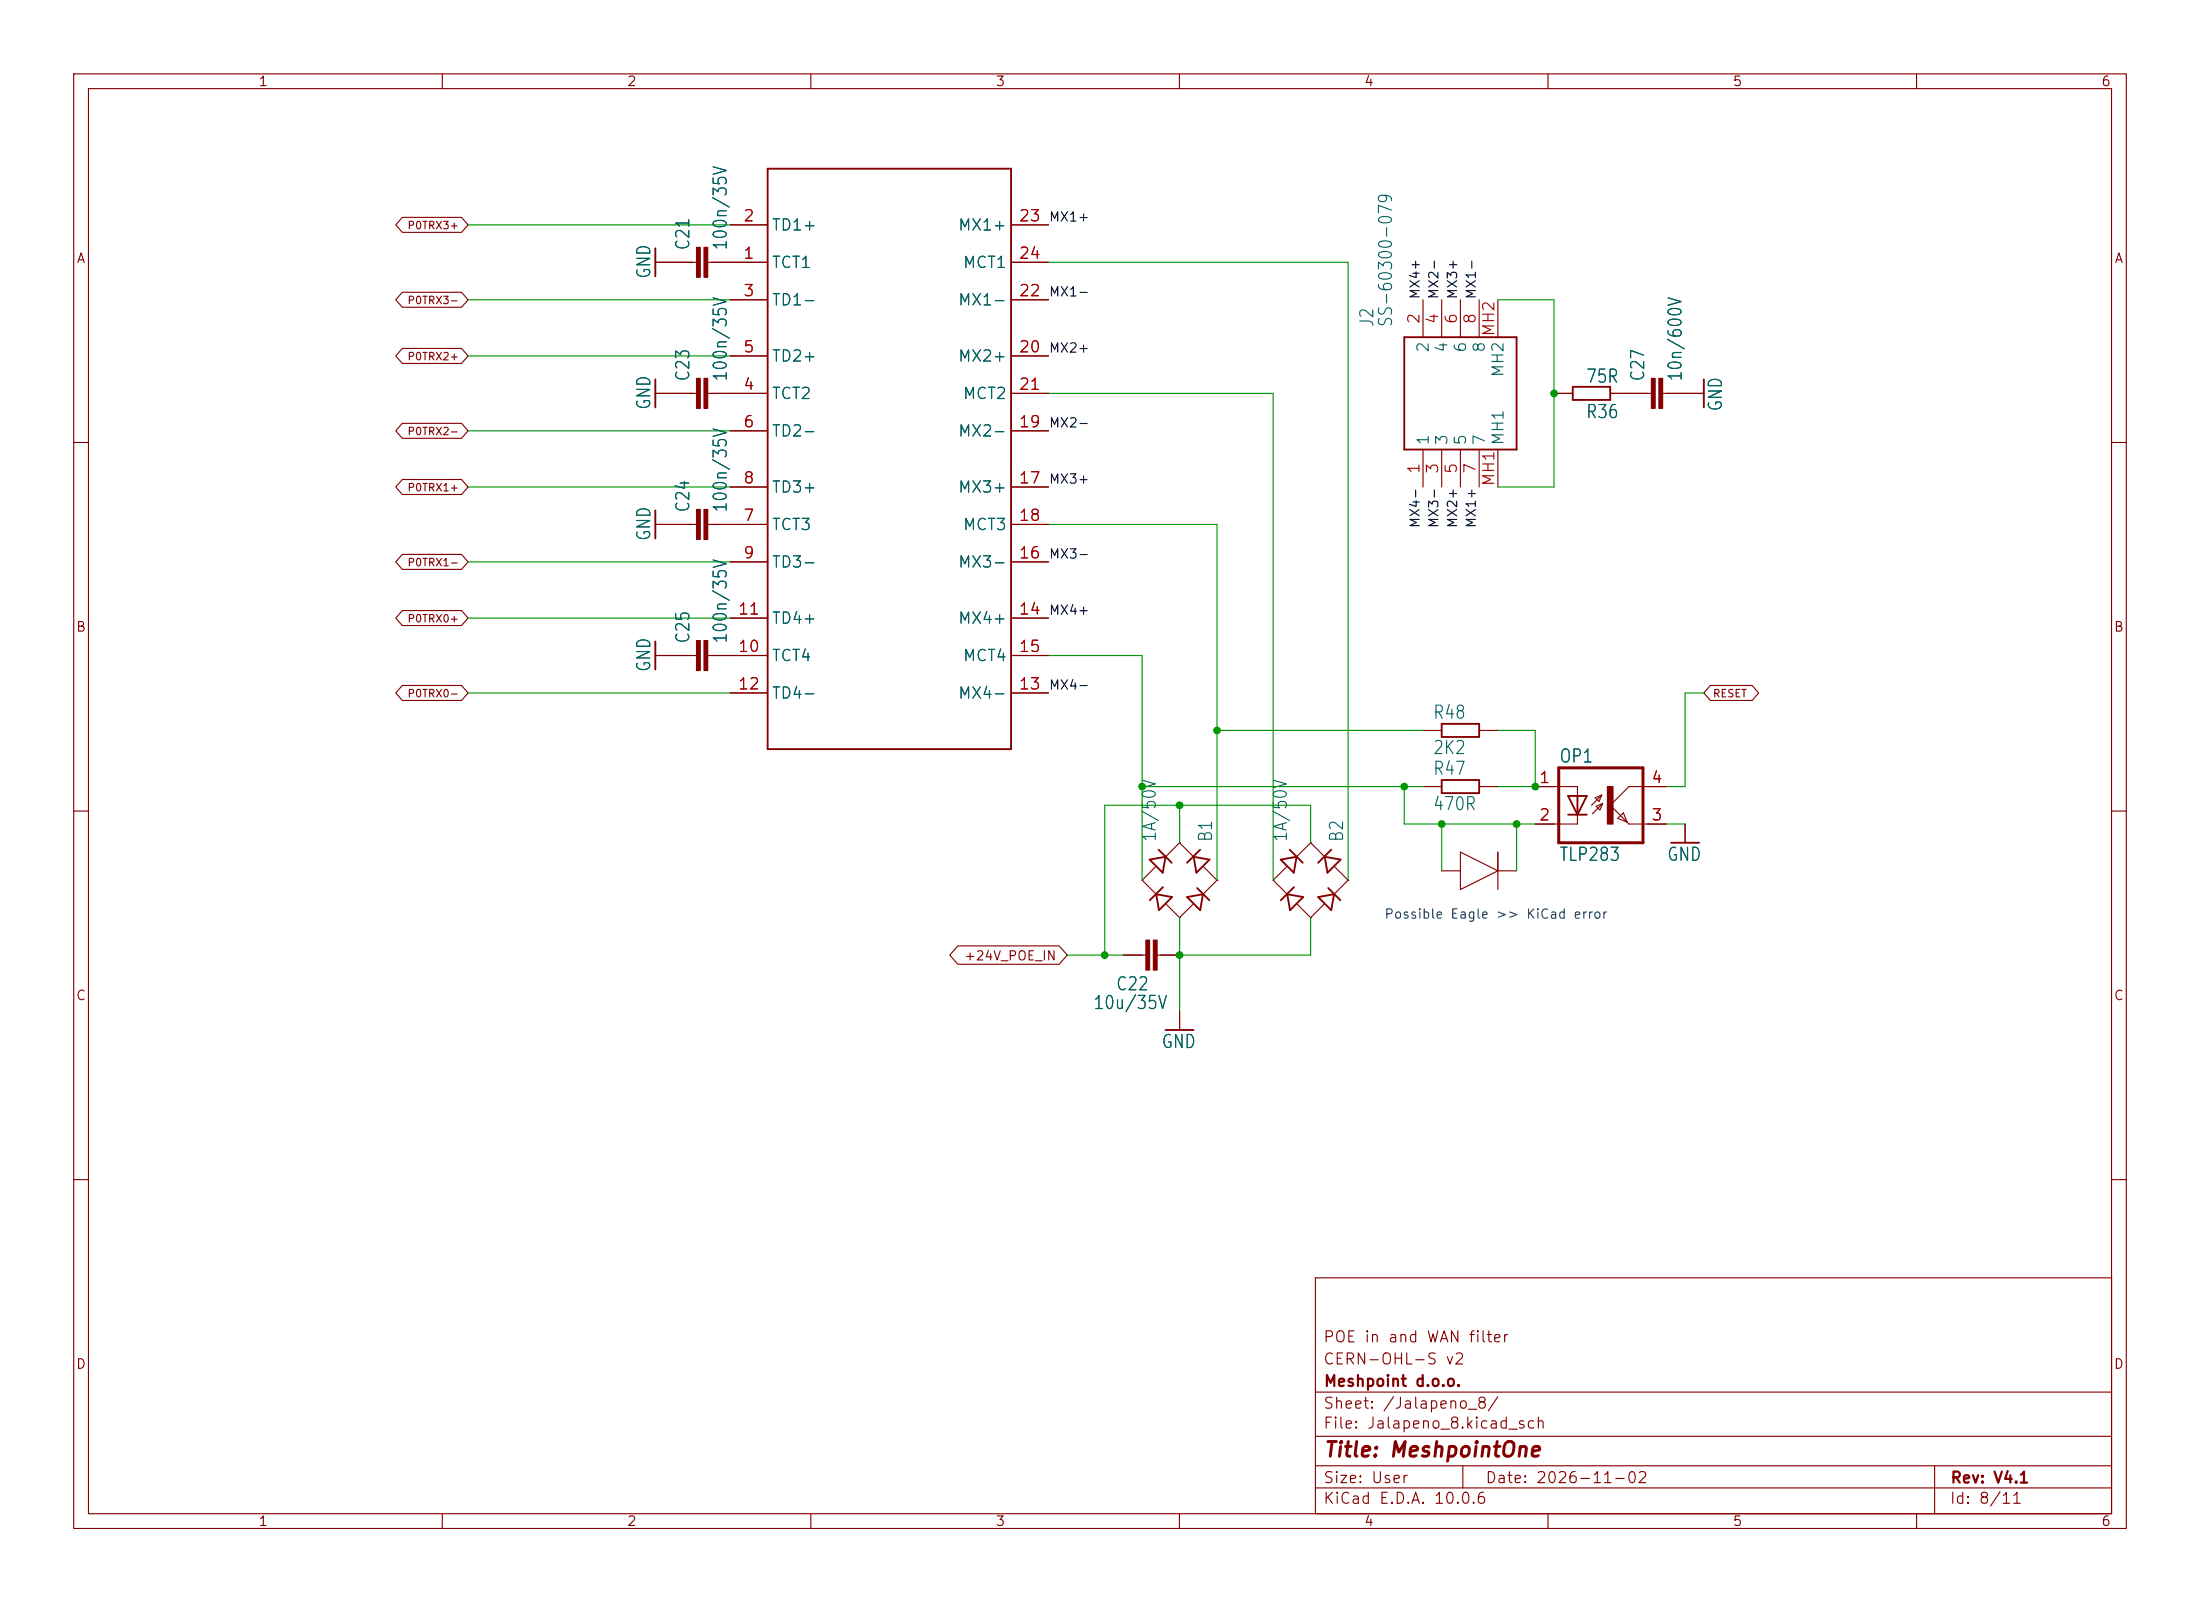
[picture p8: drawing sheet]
<svg xmlns="http://www.w3.org/2000/svg" width="298mm" height="217mm" viewBox="0 0 298 217" stroke-linecap="round" stroke-linejoin="round" font-family="sans-serif">
<g fill="none" stroke="#840000" stroke-width=".15">
<path d="M10 10h278.4v197.3h-278.4zM12 12h274.5v193.3h-274.5zM60 10v2M110 10v2M160 10v2M210 10v2M260 10v2M54.6 29.5h8l.9 1-.9 1h-8l-.9-1zM54.6 39.6h8l.9 1.1-.9 1h-8l-.9-1zM88.9 35.6h5.6M96 35.6h8.1M99.1 30.5h5"/>
<path d="M137.2 35.6h5M137.2 30.5h5M54.6 47.3h8l.9 1-.9 1h-8l-.9-1zM54.6 57.4h8l.9 1-.9 1.1h-8l-.9-1.1zM88.9 53.4h5.6M96 53.4h8.1M99.1 40.7h5M99.1 48.3h5M99.1 58.4h5M137.2 40.7h5M137.2 53.4h5M137.2 48.3h5"/>
<path d="M137.2 58.4h5M193 40.7v5M195.6 40.7v5M198.1 40.7v5M200.7 40.7v5M203.2 40.7v5M210.8 53.4h2.6M218.4 53.4h5.6M225.6 53.4h5.5M10 60h2M54.6 65h8l.9 1.1-.9 1h-8l-.9-1zM54.6 75.2h8l.9 1-.9 1h-8l-.9-1z"/>
<path d="M88.9 71.1h5.6M96 71.1h8.1M99.1 66.1h5M99.1 76.2h5M137.2 71.1h5M137.2 66.1h5M137.2 76.2h5M193 61v5.1M195.6 61v5.1M198.1 61v5.1M200.7 61v5.1M203.2 61v5.1"/>
<path d="M286.5 60h1.9M54.6 82.8h8l.9 1-.9 1.1h-8l-.9-1.1zM54.6 93h8l.9 1-.9 1h-8l-.9-1zM88.9 88.9h5.6M96 88.9h8.1M99.1 83.8h5M99.1 94h5M137.2 88.9h5M137.2 83.8h5M137.2 94h5M193 99.1h2.6M200.7 99.1h2.5"/>
<path d="M232 93h5.7l.9 1-.9 1h-5.7l-.9-1zM10 110h2M154.9 119.4h.1M154.9 119.4l1.9 1.9M156.7 117.6l-1.8 1.8M160 114.3h.1M160 114.3l-1.9 1.9M160 114.3l1.9 1.9M163.3 117.6l1.8 1.8M165.1 119.4h.1M165.1 119.4l-1.9 1.9M172.7 119.4h.1"/>
<path d="M172.7 119.4l1.9 1.9M174.5 117.6l-1.8 1.8M177.8 114.3h.1M177.8 114.3l1.9 1.9M177.8 114.3l-1.9 1.9M181.1 117.6l1.8 1.8M182.9 119.4h.1M182.9 119.4l-1.9 1.9M193 106.7h2.6M195.6 118.1h2.5M198.1 115.6l5.1 2.5-5.1 2.6zM200.7 106.7h2.5"/>
<path d="M203.2 115.6v5.1M203.2 118.1h2.5M208.3 106.7h5.7v1.3M214 110.5v1.3h-5.7M216.4 108.2l.9-.4-.4 .9zM216.5 109.4l.9-.4-.4 .9zM217.3 107.8l-1.4 1.4M217.4 109l-1.4 1.4M219.5 111l.7-.7 .5 1.2zM226.1 106.7h-5.1l-2.6 2.5 2.6 2.6h5.1M228.6 111.8v2.5M286.5 110h1.9"/>
<path d="M129.9 128.3h13.8l1.1 1.3-1.1 1.2h-13.8l-1.1-1.2zM152.4 129.6h3M157 129.6h3M158.2 122.7l1.8 1.8M160 124.5h.1M160 137.2v2.5M161.8 122.7l-1.8 1.8M176 122.7l1.8 1.8M177.8 124.5h.1M179.6 122.7l-1.8 1.8M10 160h2M178.4 173.3h108.1v32h-108.1z"/>
<path d="M286.5 160h1.9M178.4 198.8h108.1M178.4 194.8h108.1M178.4 188.8h108.1M198.4 198.8v3M262.5 198.8v6.5M60 205.3v2M110 205.3v2M160 205.3v2M178.4 201.8h108.1M210 205.3v2M260 205.3v2"/>
</g>
<g fill="none" stroke="#840000" stroke-width=".25">
<path d="M88.9 33.7v3.8M104.1 22.9h33.1v78.7h-33.1zM88.9 51.5v3.8M190.5 45.7h15.2v15.3h-15.2zM213.4 52.5h5v1.8h-5zM231.1 51.5v3.8M88.9 69.2v3.9M88.9 87v3.8M195.6 98.2h5.1v1.8h-5.1zM156 116.6l2.1-.4-.4 2.2zM157.2 115.3l1.8 1.7M161.9 116.2l2.2 .4-1.8 1.8z"/>
<path d="M162.8 115.3l-1.8 1.7M173.7 116.6l2.2-.4-.4 2.2zM175 115.3l1.7 1.7M179.7 116.2l2.2 .4-1.8 1.8zM180.6 115.3l-1.8 1.7M195.6 105.8h5.1v1.8h-5.1zM212.7 108h2.6l-1.3 2.5zM212.7 110.5h2.6M214 108v2.5M226.7 114.3h3.8M156.8 121.3l2.2 .4-1.8 1.8zM157.8 120.3l-1.8 1.8"/>
<path d="M158.1 139.7h3.8M161 121.7l2.2-.4-.4 2.2zM162.4 120.5l1.7 1.6M174.6 121.3l2.2 .4-1.8 1.8zM175.5 120.3l-1.7 1.8M178.8 121.7l2.2-.4-.4 2.2zM180.2 120.5l1.6 1.6"/>
</g>
<g fill="#840000" stroke="#840000" stroke-width=".15">
<path d="M155.4 127.5h.6v4.1h-.6z"/>
<path d="M156.5 127.5h.5v4.1h-.5z"/>
<path d="M218.1 106.7h.7v5.1h-.7z"/>
<path d="M224 51.3h.5v4.1h-.5z"/>
<path d="M225 51.3h.6v4.1h-.6z"/>
<path d="M94.5 33.6h.5v4h-.5z"/>
<path d="M95.5 33.6h.5v4h-.5z"/>
<path d="M94.5 51.3h.5v4.1h-.5z"/>
<path d="M95.5 51.3h.5v4.1h-.5z"/>
<path d="M94.5 86.9h.5v4.1h-.5z"/>
<path d="M95.5 86.9h.5v4.1h-.5z"/>
<path d="M94.5 69.1h.5v4.1h-.5z"/>
<path d="M95.5 69.1h.5v4.1h-.5z"/>
</g>
<path d="M211.5 104.2h11.4v10.1h-11.4z" fill="none" stroke="#840000" stroke-width=".41"/>
<g fill="none" stroke="#009600" stroke-width=".15">
<path d="M63.5 30.5h35.6M142.2 35.6h40.7v83.8M63.5 40.7h35.6M63.5 58.4h35.6M63.5 48.3h35.6M142.2 53.4h30.5v66M203.2 40.7h7.6v25.4h-7.6M63.5 76.2h35.6M63.5 66.1h35.6M142.2 71.1h22.9v48.3M63.5 94h35.6M63.5 83.8h35.6"/>
<path d="M142.2 88.9h12.7v30.5M165.1 99.1h27.9M203.2 99.1h5.1v7.6h-5.1M231.1 94h-2.5v12.7h-2.5M154.9 106.7h38.1M160 109.2v5.1M177.8 114.3v-5.1h-27.9v20.4M190.5 106.7v5.1h17.8M195.6 111.8v6.3M205.7 111.8v6.3M226.1 111.8h2.5M144.8 129.6h7.6"/>
<path d="M160 124.5v12.7M177.8 124.5v5.1h-17.8"/>
</g>
<g fill="#009600" stroke="#009600" stroke-width=".14">
<circle cx="208.3" cy="106.7" r=".46"/>
<circle cx="195.6" cy="111.8" r=".46"/>
<circle cx="205.7" cy="111.8" r=".46"/>
<circle cx="190.5" cy="106.7" r=".46"/>
<circle cx="160" cy="129.6" r=".46"/>
<circle cx="154.9" cy="106.7" r=".46"/>
<circle cx="210.8" cy="53.4" r=".46"/>
<circle cx="149.9" cy="129.6" r=".46"/>
<circle cx="160" cy="109.2" r=".46"/>
<circle cx="165.1" cy="99.1" r=".46"/>
</g>
<text font-size="2" fill="#840000" x="179.4" y="198.2">Title: MeshpointOne</text>
<g font-size="1.8" fill="#006464">
<text x="94" y="34.1" transform="rotate(-90 94 34.1)">C21</text>
<text x="99.1" y="34.1" transform="rotate(-90 99.1 34.1)">100n/35V</text>
<text x="88.7" y="37.9" transform="rotate(-90 88.7 37.9)">GND</text>
<text x="186.8" y="44.5" transform="rotate(-90 186.8 44.5)">J2</text>
<text x="189.3" y="44.5" transform="rotate(-90 189.3 44.5)">SS-60300-079</text>
<text x="94" y="51.9" transform="rotate(-90 94 51.9)">C23</text>
<text x="99.1" y="51.9" transform="rotate(-90 99.1 51.9)">100n/35V</text>
<text x="215" y="52.4">75R</text>
<text x="223.5" y="51.9" transform="rotate(-90 223.5 51.9)">C27</text>
<text x="228.6" y="51.9" transform="rotate(-90 228.6 51.9)">10n/600V</text>
<text x="88.7" y="55.7" transform="rotate(-90 88.7 55.7)">GND</text>
<text x="215" y="57.2">R36</text>
<text x="234.1" y="55.9" transform="rotate(-90 234.1 55.9)">GND</text>
<text x="94" y="69.6" transform="rotate(-90 94 69.6)">C24</text>
<text x="99.1" y="69.6" transform="rotate(-90 99.1 69.6)">100n/35V</text>
<text x="88.7" y="73.5" transform="rotate(-90 88.7 73.5)">GND</text>
<text x="94" y="87.4" transform="rotate(-90 94 87.4)">C25</text>
<text x="99.1" y="87.4" transform="rotate(-90 99.1 87.4)">100n/35V</text>
<text x="88.7" y="91.3" transform="rotate(-90 88.7 91.3)">GND</text>
<text x="194.3" y="98">R48</text>
<text x="194.3" y="102.8">2K2</text>
<text x="194.3" y="105.6">R47</text>
<text x="211.4" y="103.9">OP1</text>
<text x="194.3" y="110.4">470R</text>
<text x="157.3" y="114.3" transform="rotate(-90 157.3 114.3)">1A/50V</text>
<text x="164.9" y="114.3" transform="rotate(-90 164.9 114.3)">B1</text>
<text x="175" y="114.3" transform="rotate(-90 175 114.3)">1A/50V</text>
<text x="182.7" y="114.3" transform="rotate(-90 182.7 114.3)">B2</text>
<text x="211.4" y="117.2">TLP283</text>
<text x="226" y="117.2">GND</text>
<text x="148.2" y="137.4">10u/35V</text>
<text x="151.3" y="134.8">C22</text>
<text x="157.5" y="142.6">GND</text>
</g>
<g font-size="1.5" fill="#a90000">
<text x="100.7" y="35.5">1</text>
<text x="100.7" y="30.4">2</text>
<text x="138.1" y="30.4">23</text>
<text x="138.1" y="35.5">24</text>
<text x="100.7" y="40.6">3</text>
<text x="138.1" y="40.6">22</text>
<text x="193" y="44.1" transform="rotate(-90 193 44.1)">2</text>
<text x="195.5" y="44.1" transform="rotate(-90 195.5 44.1)">4</text>
<text x="198" y="44.1" transform="rotate(-90 198 44.1)">6</text>
<text x="200.6" y="44.1" transform="rotate(-90 200.6 44.1)">8</text>
<text x="203.1" y="45.8" transform="rotate(-90 203.1 45.8)">MH2</text>
<text x="100.7" y="53.3">4</text>
<text x="100.7" y="48.2">5</text>
<text x="138.1" y="48.2">20</text>
<text x="138.1" y="53.3">21</text>
<text x="100.7" y="58.4">6</text>
<text x="138.1" y="58.4">19</text>
<text x="100.7" y="66">8</text>
<text x="138.1" y="66">17</text>
<text x="193" y="64.4" transform="rotate(-90 193 64.4)">1</text>
<text x="195.5" y="64.4" transform="rotate(-90 195.5 64.4)">3</text>
<text x="198" y="64.4" transform="rotate(-90 198 64.4)">5</text>
<text x="200.6" y="64.4" transform="rotate(-90 200.6 64.4)">7</text>
<text x="100.7" y="71.1">7</text>
<text x="138.1" y="71.1">18</text>
<text x="203.1" y="66.1" transform="rotate(-90 203.1 66.1)">MH1</text>
<text x="100.7" y="76.1">9</text>
<text x="138.1" y="76.1">16</text>
<text x="100" y="83.8">11</text>
<text x="138.1" y="83.8">14</text>
<text x="100" y="88.8">10</text>
<text x="138.1" y="88.8">15</text>
<text x="100" y="93.9">12</text>
<text x="138.1" y="93.9">13</text>
<text x="208.7" y="106.6">1</text>
<text x="223.9" y="106.6">4</text>
<text x="208.7" y="111.7">2</text>
<text x="223.9" y="111.7">3</text>
</g>
<g font-size="1.5" fill="#006464">
<text x="104.6" y="31.7">TD1+</text>
<text x="129.9" y="31.7">MX1+</text>
<text x="104.6" y="36.7">TCT1</text>
<text x="104.6" y="41.8">TD1-</text>
<text x="129.9" y="41.8">MX1-</text>
<text x="130.5" y="36.7">MCT1</text>
<text x="194.2" y="48" transform="rotate(-90 194.2 48)">2</text>
<text x="196.7" y="48" transform="rotate(-90 196.7 48)">4</text>
<text x="199.3" y="48" transform="rotate(-90 199.3 48)">6</text>
<text x="201.8" y="48" transform="rotate(-90 201.8 48)">8</text>
<text x="104.6" y="49.4">TD2+</text>
<text x="129.9" y="49.4">MX2+</text>
<text x="204.4" y="51.3" transform="rotate(-90 204.4 51.3)">MH2</text>
<text x="104.6" y="54.5">TCT2</text>
<text x="104.6" y="59.6">TD2-</text>
<text x="129.9" y="59.6">MX2-</text>
<text x="130.5" y="54.5">MCT2</text>
<text x="194.2" y="60.5" transform="rotate(-90 194.2 60.5)">1</text>
<text x="196.7" y="60.5" transform="rotate(-90 196.7 60.5)">3</text>
<text x="199.3" y="60.5" transform="rotate(-90 199.3 60.5)">5</text>
<text x="201.8" y="60.5" transform="rotate(-90 201.8 60.5)">7</text>
<text x="204.4" y="60.5" transform="rotate(-90 204.4 60.5)">MH1</text>
<text x="104.6" y="67.2">TD3+</text>
<text x="129.9" y="67.2">MX3+</text>
<text x="104.6" y="72.3">TCT3</text>
<text x="104.6" y="77.4">TD3-</text>
<text x="129.9" y="77.4">MX3-</text>
<text x="130.5" y="72.3">MCT3</text>
<text x="104.6" y="85">TD4+</text>
<text x="129.9" y="85">MX4+</text>
<text x="104.6" y="90.1">TCT4</text>
<text x="104.6" y="95.2">TD4-</text>
<text x="129.9" y="95.2">MX4-</text>
<text x="130.5" y="90.1">MCT4</text>
</g>
<g font-size="1.5" fill="#840000">
<text x="179.4" y="185.5">CERN-OHL-S v2</text>
<text x="179.4" y="182.5">POE in and WAN filter</text>
<text x="179.4" y="191.5">Sheet: /Jalapeno_8/</text>
<text x="179.5" y="188.5">Meshpoint d.o.o.</text>
<text x="179.4" y="194.2">File: Jalapeno_8.kicad_sch</text>
<text x="179.4" y="201.6">Size: User</text>
<text x="201.4" y="201.6">Date: 2026-11-02</text>
<text x="264.5" y="201.6">Rev: V4.1</text>
<text x="179.4" y="204.4">KiCad E.D.A. 10.0.6</text>
<text x="264.4" y="204.4">Id: 8/11</text>
</g>
<g font-size="1.3" fill="#840000">
<text x="35" y="12">1</text>
<text x="85" y="12">2</text>
<text x="135" y="12">3</text>
<text x="185" y="12">4</text>
<text x="235" y="12">5</text>
<text x="285" y="12">6</text>
<text x="10.3" y="36">A</text>
<text x="286.8" y="36">A</text>
<text x="10.2" y="86">B</text>
<text x="286.7" y="86">B</text>
<text x="10.2" y="136">C</text>
<text x="286.7" y="136">C</text>
<text x="10.2" y="186">D</text>
<text x="286.7" y="186">D</text>
<text x="35" y="207.3">1</text>
<text x="85" y="207.3">2</text>
<text x="135" y="207.3">3</text>
<text x="185" y="207.3">4</text>
<text x="235" y="207.3">5</text>
<text x="285" y="207.3">6</text>
</g>
<g font-size="1.3" fill="#0f0f0f">
<text x="142.2" y="30.4">MX1+</text>
<text x="142.2" y="40.5">MX1-</text>
<text x="192.9" y="40.7" transform="rotate(-90 192.9 40.7)">MX4+</text>
<text x="195.5" y="40.7" transform="rotate(-90 195.5 40.7)">MX2-</text>
<text x="198" y="40.7" transform="rotate(-90 198 40.7)">MX3+</text>
<text x="200.5" y="40.7" transform="rotate(-90 200.5 40.7)">MX1-</text>
<text x="142.2" y="48.2">MX2+</text>
<text x="142.2" y="58.3">MX2-</text>
<text x="142.2" y="65.9">MX3+</text>
<text x="192.9" y="71.7" transform="rotate(-90 192.9 71.7)">MX4-</text>
<text x="195.5" y="71.7" transform="rotate(-90 195.5 71.7)">MX3-</text>
<text x="198" y="71.7" transform="rotate(-90 198 71.7)">MX2+</text>
<text x="200.5" y="71.7" transform="rotate(-90 200.5 71.7)">MX1+</text>
<text x="142.2" y="76.1">MX3-</text>
<text x="142.2" y="83.7">MX4+</text>
<text x="142.2" y="93.9">MX4-</text>
</g>
<text font-size="1.3" fill="#0000c2" x="187.7" y="124.9">Possible Eagle &gt;&gt; KiCad error</text>
<text font-size="1.2" fill="#840000" x="130.7" y="130.6">+24V_POE_IN</text>
<g font-size="1" fill="#840000">
<text x="55.2" y="31.3">P0TRX3+</text>
<text x="55.2" y="41.5">P0TRX3-</text>
<text x="55.2" y="49.1">P0TRX2+</text>
<text x="55.2" y="59.3">P0TRX2-</text>
<text x="55.2" y="66.9">P0TRX1+</text>
<text x="55.2" y="77.1">P0TRX1-</text>
<text x="55.2" y="84.7">P0TRX0+</text>
<text x="55.2" y="94.8">P0TRX0-</text>
<text x="232.3" y="94.8">RESET</text>
</g>
</svg>
